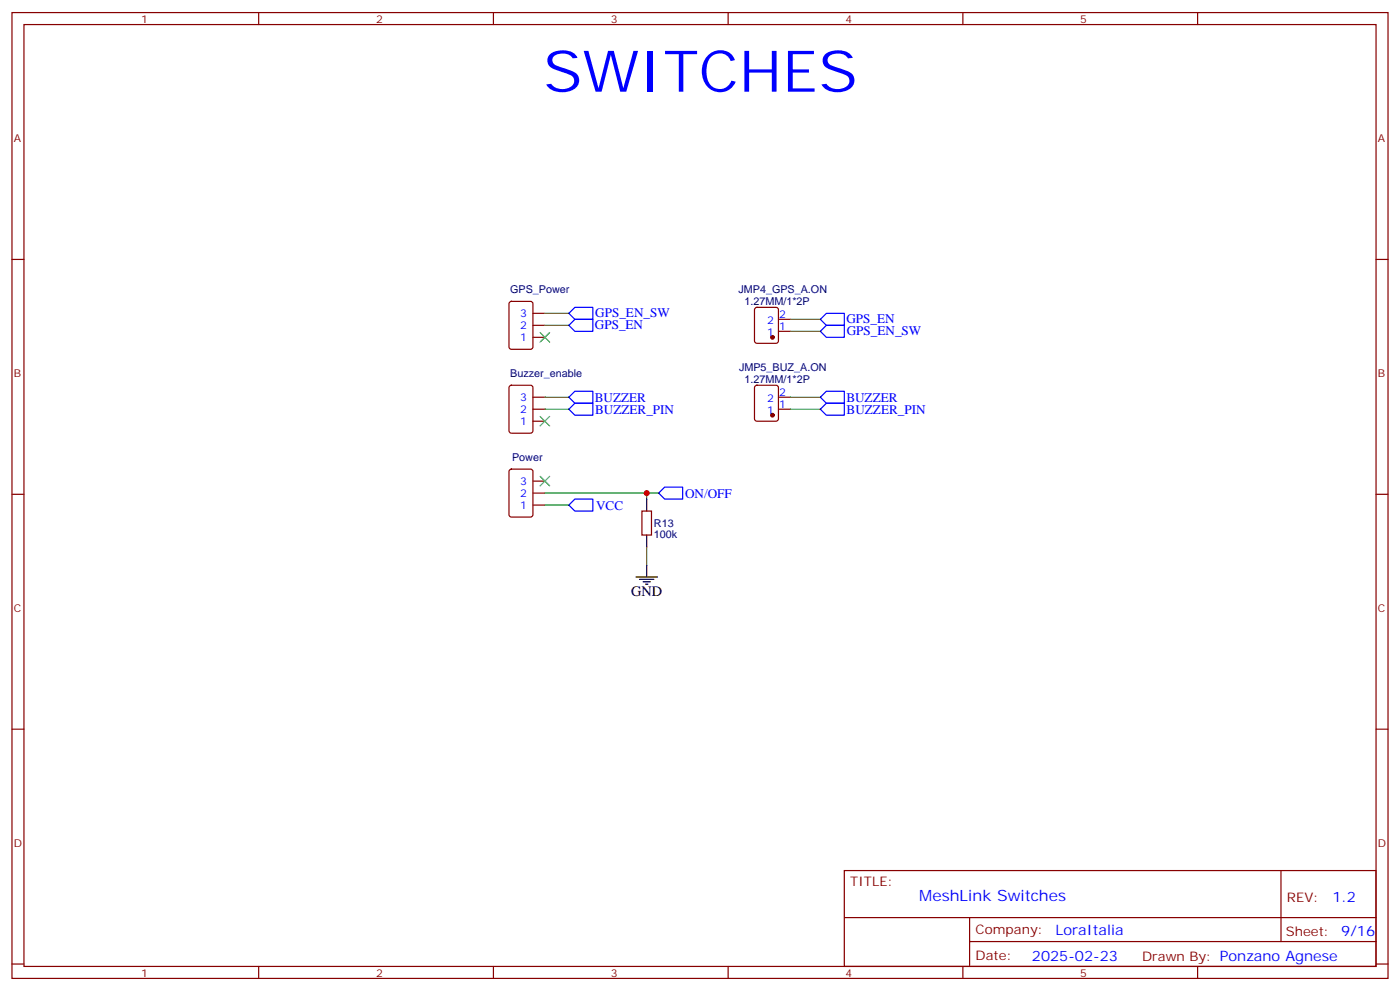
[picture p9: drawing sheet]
<svg xmlns="http://www.w3.org/2000/svg" width="412mm" height="292mm" viewBox="0 0 412 292" stroke-linecap="round" stroke-linejoin="round" font-family="sans-serif">
<g fill="none" stroke="#870000" stroke-width=".35">
<path d="M3.5 3.7h405.4v284.3h-405.4zM7.1 7.2h398.2v277.3h-398.2zM76.2 3.7v3.5M145.3 3.7v3.5M214.5 3.7v3.5M283.6 3.7v3.5M352.8 3.7v3.5M3.5 76.4h3.6M405.3 76.4h3.6M150.2 88.9l.4-.2h5.7l.6 .5 .1 12.9-.5 .7h-5.9l-.6-.4-.1-13zM157 92.3h3.5M157 99.3h3.5"/>
<path d="M157 95.8h3.5M222.5 90.7l.5-.2h5.6l.7 .4v9.5l-.5 .6-5.8 .1-.7-.5-.1-9.4zM229.3 97.5h3.5M229.3 94h3.5M150.2 113.6l.4-.2h5.7l.6 .4 .1 13-.5 .7h-5.9l-.6-.4-.1-13zM157 116.9h3.5M222.5 113.6l.5-.2h5.6l.7 .4v9.5l-.5 .6-5.8 .1-.7-.5-.1-9.4zM229.3 116.9h3.5M150.2 138.3l.4-.2h5.7l.6 .4 .1 13-.5 .7h-5.9l-.6-.4-.1-13zM157 124h3.5M157 120.5h3.5M229.3 120.5h3.5"/>
<path d="M3.5 145.5h3.6M157 141.6h3.5M157 148.7h3.5M157 145.2h3.5M189.1 150.5h2.8v7h-2.8zM405.3 145.5h3.6M3.5 214.7h3.6M405.3 214.7h3.6M248.7 256.3h156.6v28.2h-156.6zM377.3 256.3v20.9M248.7 270.1h156.5M285.6 277.2h119.6"/>
<path d="M285.6 270.1v14.2M3.5 283.8h3.6M76.2 284.5v3.5M145.3 284.5v3.5M214.5 284.5v3.5M283.6 284.5v3.5M352.8 284.5v3.5M405.3 283.8h3.6"/>
</g>
<path d="M167.6 95.8l1.7-1.8h5.3v3.5h-5.3zM167.6 92.3l1.7-1.8h5.3v3.5h-5.3zM241.7 94l1.7-1.7h5.3v3.5h-5.3zM241.7 97.5l1.7-1.7h5.3v3.5h-5.3zM167.6 116.9l1.7-1.7h5.3v3.5h-5.3zM241.7 116.9l1.7-1.7h5.3v3.5h-5.3zM167.6 120.5l1.7-1.8h5.3v3.5h-5.3zM241.7 120.5l1.7-1.8h5.3v3.5h-5.3zM167.6 148.7l1.7-1.8h5.3v3.6h-5.3zM194 145.2l1.8-1.8h5.3v3.5h-5.3z" fill="none" stroke="#00f" stroke-width=".35"/>
<path d="M160.5 95.8h7.1M160.5 92.3h7.1M232.8 94h8.9M232.8 97.5h8.9M160.5 116.9h7.1M232.8 116.9h8.9M160.5 120.5h7.1M232.8 120.5h8.9M160.5 148.7h7.1M160.5 145.2h33.5M190.5 145.2v1.7M190.5 161v5.3" fill="none" stroke="#008700" stroke-width=".35"/>
<path d="M190.5 146.9v3.6M190.5 157.5v3.5M187.3 169.9h6.4M188.4 170.6h4.2M189.4 171.3h2.2M190.1 172h.8M190.5 166.3v3.6" fill="none" stroke="#000" stroke-width=".35"/>
<path d="M159.1 97.9l2.8 2.8M161.9 97.9l-2.8 2.8M159.1 122.6l2.8 2.8M161.9 122.6l-2.8 2.8M159.1 140.2l2.8 2.9M161.9 140.2l-2.8 2.9" fill="none" stroke="#3c3" stroke-width=".35"/>
<g fill="#870000" stroke="#870000" stroke-width=".35">
<circle cx="227.5" cy="122.2" r=".53"/>
<circle cx="227.5" cy="99.3" r=".53"/>
</g>
<circle cx="190.5" cy="145.2" r=".88" fill="#c00"/>
<text font-size="16.9" fill="#00f" x="160" y="27">SWITCHES</text>
<text font-size="4.6" fill="#00f" x="270.8" y="265.3">MeshLink Switches</text>
<text font-size="4.2" x="185.9" y="175.5">GND</text>
<g font-size="4.2" fill="#00f">
<text x="392.5" y="265.6">1.2</text>
<text x="310.9" y="275.1">LoraItalia</text>
<text x="395.1" y="275.7">9/16</text>
<text x="304" y="282.9">2025-02-23</text>
</g>
<g font-size="3.9" fill="#00f">
<text x="175.3" y="93.5">GPS_EN_SW</text>
<text x="249.3" y="95.2">GPS_EN</text>
<text x="175.2" y="97">GPS_EN</text>
<text x="249.4" y="98.7">GPS_EN_SW</text>
<text x="175.2" y="118.3">BUZZER</text>
<text x="249.3" y="118.3">BUZZER</text>
<text x="175.3" y="121.8">BUZZER_PIN</text>
<text x="249.4" y="121.8">BUZZER_PIN</text>
<text x="201.8" y="146.5">ON/OFF</text>
<text x="175.6" y="150">VCC</text>
</g>
<g font-size="3.9" fill="#800">
<text x="250.5" y="260.9">TITLE:</text>
<text x="379.1" y="265.6">REV:</text>
<text x="287.4" y="275.1">Company:</text>
<text x="378.7" y="275.7">Sheet:</text>
<text x="287.4" y="282.8">Date:</text>
<text x="336.4" y="282.8">Drawn By: Ponzano Agnese</text>
</g>
<g font-size="3.2" fill="#800">
<text x="41.6" y="6.7">1</text>
<text x="110.8" y="6.7">2</text>
<text x="179.9" y="6.7">3</text>
<text x="249.1" y="6.7">4</text>
<text x="318.2" y="6.7">5</text>
<text x="4.1" y="41.8">A</text>
<text x="405.9" y="41.8">A</text>
<text x="4.1" y="110.9">B</text>
<text x="405.9" y="110.9">B</text>
<text x="4.1" y="180.1">C</text>
<text x="405.9" y="180.1">C</text>
<text x="4.1" y="249.2">D</text>
<text x="405.9" y="249.2">D</text>
<text x="41.6" y="287.5">1</text>
<text x="110.8" y="287.5">2</text>
<text x="179.9" y="287.5">3</text>
<text x="249.1" y="287.5">4</text>
<text x="318.2" y="287.5">5</text>
</g>
<g font-size="3.2" fill="#000080">
<text x="150.3" y="86.3">GPS_Power</text>
<text x="217.5" y="86.3">JMP4_GPS_A.ON</text>
<text x="219.3" y="89.9">1.27MM/1*2P</text>
<text x="150.3" y="111">Buzzer_enable</text>
<text x="217.7" y="109.3">JMP5_BUZ_A.ON</text>
<text x="219.3" y="112.8">1.27MM/1*2P</text>
<text x="150.8" y="135.7">Power</text>
<text x="192.6" y="155.1">R13</text>
<text x="192.6" y="158.3">100k</text>
</g>
<g font-size="3.2" fill="#00f">
<text x="153.2" y="93.3">3</text>
<text x="226" y="95.4">2</text>
<text x="229.5" y="93.7">2</text>
<text x="153.2" y="100.4">1</text>
<text x="153.2" y="96.8">2</text>
<text x="226" y="99">1</text>
<text x="229.5" y="97.2">1</text>
<text x="153.2" y="118">3</text>
<text x="226" y="118.4">2</text>
<text x="229.5" y="116.6">2</text>
<text x="153.2" y="125.1">1</text>
<text x="153.2" y="121.5">2</text>
<text x="226" y="121.9">1</text>
<text x="229.5" y="120.1">1</text>
<text x="153.2" y="142.7">3</text>
<text x="153.2" y="149.8">1</text>
<text x="153.2" y="146.2">2</text>
</g>
</svg>
